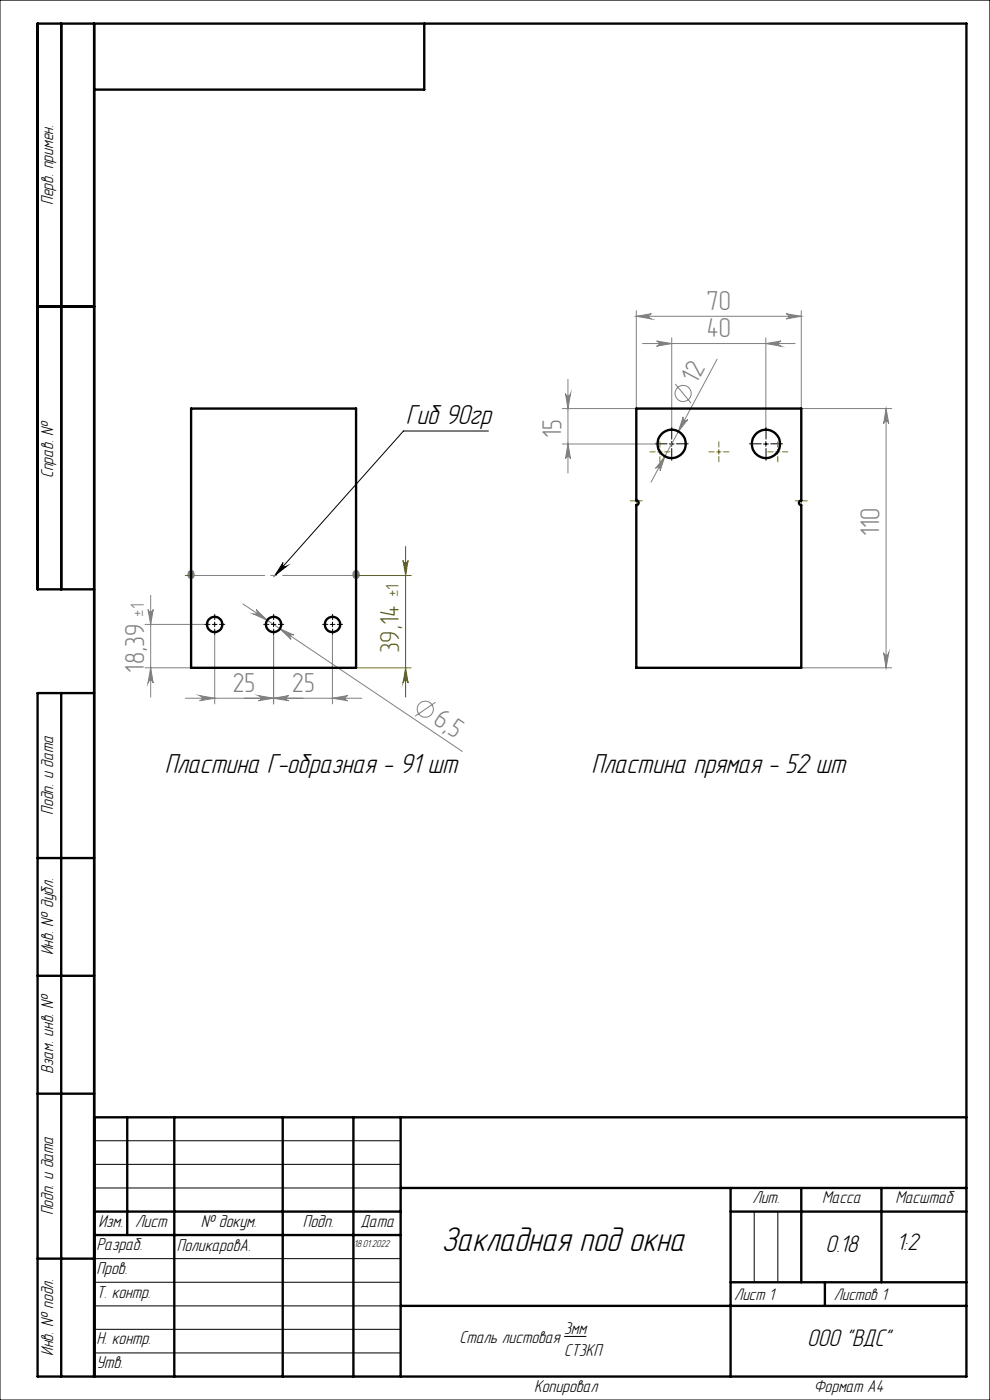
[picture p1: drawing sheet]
<svg xmlns="http://www.w3.org/2000/svg" width="210mm" height="297mm" viewBox="0 0 210 297" stroke-linecap="round" stroke-linejoin="round" font-family="sans-serif">
<g fill="none" stroke="#808080" stroke-width=".21">
<path d="M135 67.1l3.2-.5a.55 .55 0 0 0-.6 .5 .55 .55 0 0 0 .6 .6zM135 65.9v20.8h-15.7M135 67.1h35M136.3 72.9h32.4M139.3 72.4l3.2 .5-3.2 .5a.55 .55 0 0 0 .5-.5 .55 .55 0 0 0-.5-.5zM142.5 71.7v19M152.1 76.2l-14 26.1M162.5 72.9l3.2-.5a.55 .55 0 0 0-.5 .5 .55 .55 0 0 0 .5 .5zM162.5 71.7v19M166.8 66.6l3.2 .5-3.2 .6a.55 .55 0 0 0 .5-.6 .55 .55 0 0 0-.5-.5zM170 65.9v20.8h19.2M119.3 94.2h19.7"/>
<path d="M119.9 83.5a.55 .55 0 0 0 .6 .5 .55 .55 0 0 0 .5-.5l-.5 3.2zM120.5 94.2l.5 3.2a.55 .55 0 0 0-.5-.5 .55 .55 0 0 0-.6 .5zM120.5 80.5v19.9M141 96.8l-1 3.1a.55 .55 0 0 0-.2-.7 .55 .55 0 0 0-.7 .2zM143.2 81.5l3.4 4M144.9 88.4a.56 .56 0 0 0 .3 .8 .56 .56 0 0 0 .7-.2l-2 2.5zM188 86.7l.5 3.2a.55 .55 0 0 0-.5-.6 .55 .55 0 0 0-.6 .6zM188 86.7v55M30.8 132.5h12.6M31.4 129.3a.55 .55 0 0 0 .5 .5 .55 .55 0 0 0 .6-.5l-.5 3.2zM32 126.3v21.6M45.5 134.6v14.7"/>
<path d="M51.5 128.1l46.6 31.3M54.3 129.3l2.4 2.3-3-1.4a.55 .55 0 0 0 .8-.1 .55 .55 0 0 0-.2-.8zM58 134.6v14.7M59.4 133.4l2.9 1.3a.55 .55 0 0 0-.7 .2 .55 .55 0 0 0 .1 .7zM70.5 134.6v14.7M187.4 138.5a.55 .55 0 0 0 .6 .5 .55 .55 0 0 0 .5-.5l-.5 3.2zM30.8 141.7h9.7M32 141.7l.5 3.2a.55 .55 0 0 0-.6-.6 .55 .55 0 0 0-.5 .6zM39.3 148.1h37.4M42.3 147.6l3.2 .5-3.2 .6a.55 .55 0 0 0 .6-.6 .55 .55 0 0 0-.6-.5zM54.8 147.6l3.2 .5-3.2 .6a.55 .55 0 0 0 .6-.6 .55 .55 0 0 0-.6-.5zM58 148.1l3.2-.5a.55 .55 0 0 0-.5 .5 .55 .55 0 0 0 .5 .6z"/>
<path d="M70.5 148.1l3.2-.5a.55 .55 0 0 0-.5 .5 .55 .55 0 0 0 .5 .6zM92.4 149l-4.3 2.9M170 141.7h19.2"/>
<circle cx="144.9" cy="83.5" r="1.71"/>
<circle cx="90.2" cy="150.5" r="1.7"/>
</g>
<g fill="none" stroke="#000" stroke-width=".21">
<path d="M0 0h210v297h-210zM103.6 91.4h-18l-27.3 30.7M142 94.2h1M142.5 93.7v1M162 94.2h1M162.5 93.7v1M60 119.3a.55 .55 0 0 0 .1 .8 .55 .55 0 0 0 .8 0l-2.6 2zM45 132.5h1M45.5 132v1M57.5 132.5h1M58 132v1M70 132.5h1"/>
<path d="M70.5 132v1M20 242h65M20 247h65M20 252h65M160 257v15M165 257v15M20 267h65M20 272h65M20 277h65M20 282h65M20 287h65M119.7 283.5h4.7"/>
</g>
<g fill="none" stroke="#808000" stroke-width=".21">
<path d="M139.5 95.9h1M140 95.4v1M152 95.9h1M152.5 95.4v1M164.5 95.9h1M165 95.4v1M85.5 118.9a.55 .55 0 0 0 .5 .5 .55 .55 0 0 0 .6-.5l-.6 3.2zM86 115.9v32M133.7 106.3h2.5M135 105v2.5M168.7 106.3h2.5M170 105v2.5"/>
<path d="M39.3 122.1h2.5M40.5 120.9v2.5M75.5 120.9v2.5M87.2 122.1h-12.9M75.5 141.7h11.7M86 141.7l.6 3.2a.55 .55 0 0 0-.6-.6 .55 .55 0 0 0-.5 .6z"/>
</g>
<g fill="none" stroke="#808080" stroke-width=".5">
<circle cx="40.5" cy="121.7" r=".5"/>
<circle cx="40.5" cy="122.1" r=".5"/>
<circle cx="75.5" cy="122.1" r=".5"/>
<circle cx="75.5" cy="121.7" r=".5"/>
</g>
<g fill="none" stroke="#000" stroke-width=".21" stroke-dasharray="15.2 1.3 1.3 1.3">
<path d="M141.5 94.2h-2.5M142.5 93.2v-2.5M142.5 95.2v2.5M143.5 94.2h2.5M161.5 94.2h-2.5M162.5 93.2v-2.5M162.5 95.2v2.5M163.5 94.2h2.5M44.6 132.5h-1.2M45.6 131.5v-1.2M45.6 133.5v1.1M46.6 132.5h1.1"/>
<path d="M57.1 132.5h-1.2M58.1 131.5v-1.2M58.1 133.5v1.1M59.1 132.5h1.1M69.6 132.5h-1.2M70.6 131.5v-1.2M70.6 133.5v1.1M71.6 132.5h1.1"/>
</g>
<path d="M139 95.9h-1.1M140 94.9v-1.2M140 96.9v1.1M141 95.9h1.1M151.5 95.9h-1.1M152.5 94.9v-1.2M152.5 96.9v1.1M153.5 95.9h1.1M164 95.9h-1.1M165 94.9v-1.2M165 96.9v1.1M166 95.9h1.1" fill="none" stroke="#808000" stroke-width=".21" stroke-dasharray="15.2 1.3 1.3 1.3"/>
<g fill="none" stroke="#000" stroke-width=".5">
<path d="M13 5v120M20 5v287M90 5v14h-70M8 65h12M20 125h-12v-120h197v287h-197v-145h12M13 147v145M8 182h12M8 207h12M8 232h12M20 237h185M27 237v25M37 237v55"/>
<path d="M60 237v55M75 237v55M85 237v55M20 257h65M85 252h120M155 252v40M155 257h50M170 252v20M187 252v20M8 267h12M20 262h65M85 277h120"/>
<path d="M155 272h50M175 272v5"/>
</g>
<path d="M40.6 122.1h35" fill="none" stroke="#808080" stroke-width=".21" stroke-dasharray="15.2 1.3 1.3 1.3" stroke-dashoffset="-.4"/>
<path d="M86 141.7l.6 3.2a.55 .55 0 0 0-.6-.6 .55 .55 0 0 0-.5 .6zM85.5 118.9a.55 .55 0 0 0 .5 .5 .55 .55 0 0 0 .6-.5l-.6 3.2z" fill="#808000"/>
<g fill="#808080">
<path d="M42.3 147.6l3.2 .5-3.2 .6a.55 .55 0 0 0 .6-.6 .55 .55 0 0 0-.6-.5zM58 148.1l3.2-.5a.55 .55 0 0 0-.5 .5 .55 .55 0 0 0 .5 .6zM54.8 147.6l3.2 .5-3.2 .6a.55 .55 0 0 0 .6-.6 .55 .55 0 0 0-.6-.5zM70.5 148.1l3.2-.5a.55 .55 0 0 0-.5 .5 .55 .55 0 0 0 .5 .6zM135 67.1l3.2-.5a.55 .55 0 0 0-.6 .5 .55 .55 0 0 0 .6 .6zM166.8 66.6l3.2 .5-3.2 .6a.55 .55 0 0 0 .5-.6 .55 .55 0 0 0-.5-.5zM139.3 72.4l3.2 .5-3.2 .5a.55 .55 0 0 0 .5-.5 .55 .55 0 0 0-.5-.5zM162.5 72.9l3.2-.5a.55 .55 0 0 0-.5 .5 .55 .55 0 0 0 .5 .5z"/>
<path d="M141 96.8l-1.9 2.6a.54 .54 0 0 1 .7-.2 .54 .54 0 0 1 .2 .7zM144.9 88.4l-1 3.1 2-2.5a.56 .56 0 0 1-.7 .2 .56 .56 0 0 1-.3-.8z"/>
<path d="M31.4 129.3a.55 .55 0 0 0 .5 .5 .55 .55 0 0 0 .6-.5l-.5 3.2zM32 141.7l.5 3.2a.55 .55 0 0 0-.6-.6 .55 .55 0 0 0-.5 .6zM188 86.7l.5 3.2a.55 .55 0 0 0-.5-.6 .55 .55 0 0 0-.6 .6zM187.4 138.5a.55 .55 0 0 0 .6 .5 .55 .55 0 0 0 .5-.5l-.5 3.2zM119.9 83.5a.55 .55 0 0 0 .6 .5 .55 .55 0 0 0 .5-.5l-.5 3.2zM120.5 94.2l.5 3.2a.55 .55 0 0 0-.5-.5 .55 .55 0 0 0-.6 .5z"/>
<path d="M54.3 129.3a.55 .55 0 0 1 .2 .8 .55 .55 0 0 1-.8 .1l3 1.4zM59.4 133.4l2.3 2.2a.55 .55 0 0 1-.1-.7 .55 .55 0 0 1 .7-.2z"/>
</g>
<path d="M60 119.3a.55 .55 0 0 0 .1 .8 .55 .55 0 0 0 .8 0l-2.6 2z" fill="#000"/>
<g fill="none" stroke="#000" stroke-width=".5">
<path d="M40.5 86.7h35v55h-35zM135 86.7h35v19.5a.49 .49 0 0 0-.5 .5 .49 .49 0 0 0 .5 .5v34.5h-35v-34.5a.49 .49 0 0 0 .5-.5 .49 .49 0 0 0-.5-.5z"/>
<circle cx="142.5" cy="94.2" r="3"/>
<circle cx="162.5" cy="94.2" r="3"/>
<circle cx="45.5" cy="132.5" r="1.63"/>
<circle cx="58" cy="132.5" r="1.62"/>
<circle cx="70.5" cy="132.5" r="1.62"/>
</g>
<text font-size="7.5" x="93.7" y="265.3">Закладная под окна</text>
<g font-size="6">
<text x="86.1" y="90">Гиб 90гр</text>
<text x="35" y="164.1">Пластина Г-образная - 91 шт</text>
<text x="125.5" y="164.1">Пластина прямая - 52 шт</text>
</g>
<g font-size="5.8" fill="#808080">
<text x="149.9" y="65.7">70</text>
<text x="149.9" y="71.5">40</text>
<text x="147.7" y="81.8" transform="rotate(-62 147.7 81.8)">12</text>
<text x="119.1" y="92.8" transform="rotate(-90 119.1 92.8)">15</text>
<text x="186.6" y="113.7" transform="rotate(-90 186.6 113.7)">110</text>
<text x="30.6" y="142.7" transform="rotate(-90 30.6 142.7)">18,39</text>
<text x="49.3" y="146.7">25</text>
<text x="61.9" y="146.7">25</text>
<text x="91.7" y="153.4" transform="rotate(34 91.7 153.4)">6,5</text>
</g>
<text font-size="5.8" fill="#808000" x="84.6" y="138.6" transform="rotate(-90 84.6 138.6)">39,14</text>
<g font-size="5.3">
<text x="175.1" y="265.6">0.18</text>
<text x="190.2" y="265.2">1:2</text>
<text x="171.2" y="285.6">ООО &quot;ВДС&quot;</text>
</g>
<text font-size="4.1" fill="#808080" x="30.6" y="130.8" transform="rotate(-90 30.6 130.8)">±1</text>
<text font-size="4.1" fill="#808000" x="84.7" y="126.7" transform="rotate(-90 84.7 126.7)">±1</text>
<g font-size="3.8">
<text x="11.3" y="43.5" transform="rotate(-90 11.3 43.5)">Перв. примен.</text>
<text x="11.3" y="101.4" transform="rotate(-90 11.3 101.4)">Справ. №</text>
<text x="11.3" y="172.8" transform="rotate(-90 11.3 172.8)">Подп. и дата</text>
<text x="11.3" y="202.7" transform="rotate(-90 11.3 202.7)">Инв. № дубл.</text>
<text x="11.3" y="227.8" transform="rotate(-90 11.3 227.8)">Взам. инв. №</text>
<text x="11.3" y="257.9" transform="rotate(-90 11.3 257.9)">Подп. и дата</text>
<text x="159.6" y="255.3">Лит.</text>
<text x="174.4" y="255.3">Масса</text>
<text x="189.9" y="255.3">Масштаб</text>
<text x="20.9" y="260.3">Изм.</text>
<text x="28.7" y="260.2">Лист</text>
<text x="42.6" y="260.2">№ докум.</text>
<text x="64.2" y="260.2">Подп.</text>
<text x="76.5" y="260.2">Дата</text>
<text x="20.5" y="265.3">Разраб.</text>
<text x="37.5" y="265.4">ПоликаровА.</text>
<text x="20.5" y="275.3">Т. контр.</text>
<text x="20.5" y="270.3">Пров.</text>
<text x="11.3" y="287.7" transform="rotate(-90 11.3 287.7)">Инв. № подл.</text>
<text x="20.5" y="285.2">Н. контр.</text>
<text x="97.5" y="284.9">Сталь листовая</text>
<text x="119.7" y="283.1">3мм</text>
<text x="119.7" y="287.7">СТ3КП</text>
<text x="20.5" y="290.3">Утв.</text>
<text x="113.3" y="295.3">Копировал</text>
<text x="172.6" y="295.3">Формат А4</text>
</g>
<g font-size="3.7">
<text x="155.7" y="275.8">Лист 1</text>
<text x="176.9" y="275.8">Листов 1</text>
</g>
<text font-size="2.2" x="75.1" y="264.6">18.01.2022</text>
</svg>
